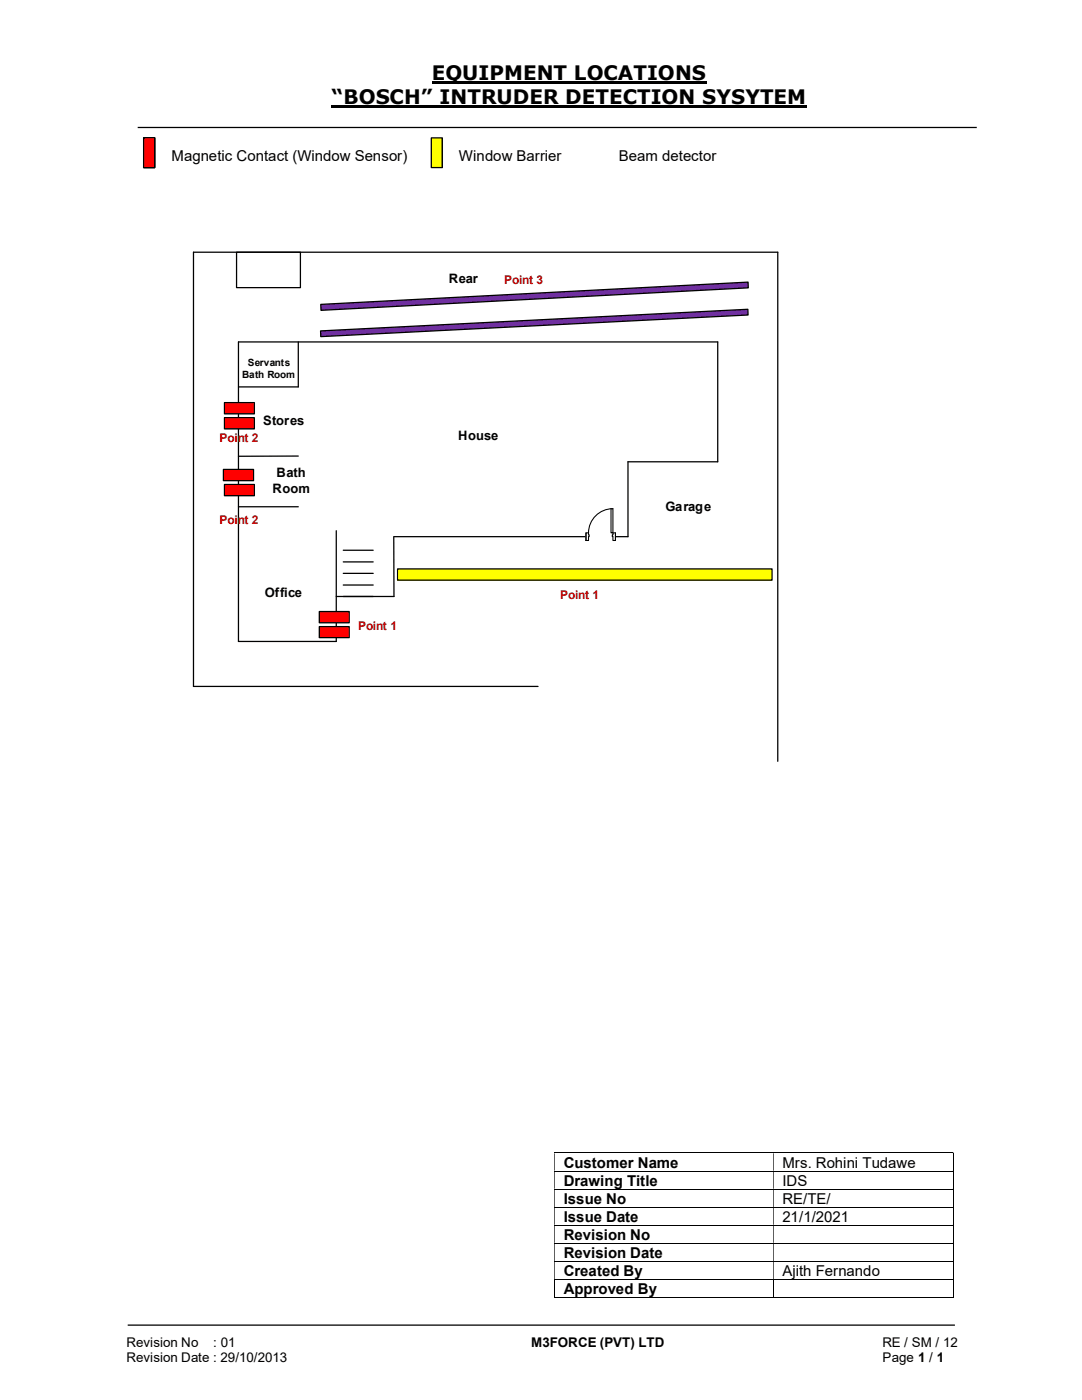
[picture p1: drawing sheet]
<svg xmlns="http://www.w3.org/2000/svg" width="216mm" height="279mm" viewBox="0 0 216 279" stroke-linecap="round" stroke-linejoin="round" font-family="sans-serif">
<path d="M86.1 16.5h54.9M66.2 21.3h94.8" fill="none" stroke="#000" stroke-width=".42"/>
<path d="M27.5 25.4h167.4M25.5 264.5h165" fill="none" stroke="#000" stroke-width=".25"/>
<g fill="none" stroke="#000" stroke-width=".2">
<path d="M110.6 230.1h79.5M110.6 233.7h79.5M110.6 237.3h79.5M190.2 230.2v3.4M190.2 233.8v3.4M190.2 237.4v3.5M110.6 240.9h79.5M110.6 244.5h79.5M110.6 248.1h79.5M110.6 251.8h79.5M110.6 255.3h79.5M110.6 259h43.7"/>
<path d="M110.7 255.4v3.6M154.3 255.4v3.6M154.4 259h35.7M190.2 241v3.4M190.2 244.6v3.4M190.2 248.2v3.5M190.2 251.8v3.5M190.2 255.4v3.6"/>
</g>
<g fill="#000">
<path d="M190.1 230h.2v.2h-.2zM110.6 230.2h.1v3.4h-.1zM154.3 230.2h.1v3.4h-.1z" fill-rule="evenodd"/>
<path d="M190.1 233.6h.2v.2h-.2zM110.6 233.8h.1v3.4h-.1zM154.3 233.8h.1v3.4h-.1z" fill-rule="evenodd"/>
<path d="M190.1 237.2h.2v.2h-.2zM110.6 237.4h.1v3.5h-.1zM154.3 237.4h.1v3.5h-.1z" fill-rule="evenodd"/>
<path d="M190.1 240.9h.2v.1h-.2zM110.6 241h.1v3.4h-.1zM154.3 241h.1v3.4h-.1z" fill-rule="evenodd"/>
<path d="M190.1 244.4h.2v.2h-.2zM110.6 244.6h.1v3.4h-.1zM154.3 244.6h.1v3.4h-.1z" fill-rule="evenodd"/>
<path d="M190.1 248h.2v.2h-.2zM110.6 248.2h.1v3.5h-.1zM154.3 248.2h.1v3.5h-.1z" fill-rule="evenodd"/>
<path d="M190.1 251.7h.2v.1h-.2zM110.6 251.8h.1v3.5h-.1zM154.3 251.8h.1v3.5h-.1z" fill-rule="evenodd"/>
</g>
<path d="M190.1 255.3h.2v.1h-.2zM190.1 258.9h.2v.1h-.2z" fill="#000"/>
<path d="M28.7 27.5h2.2v5.9h-2.2z" fill="#f00"/>
<path d="M28.7 27.5h2.2v5.9h-2.2z" fill="none" stroke="#000" stroke-width=".25"/>
<path d="M28.7 27.5h2.2v5.9h-2.2z" fill="#f00"/>
<path d="M28.7 27.5h2.2v5.9h-2.2z" fill="none" stroke="#000" stroke-width=".25"/>
<path d="M28.7 27.5h2.2v5.9h-2.2z" fill="#f00"/>
<path d="M28.7 27.5h2.2v5.9h-2.2z" fill="none" stroke="#000" stroke-width=".25"/>
<path d="M86.1 27.5h2.2v5.9h-2.2z" fill="#ff0"/>
<path d="M86.1 27.5h2.2v5.9h-2.2z" fill="none" stroke="#000" stroke-width=".25"/>
<path d="M47.2 50.3h12.7v7.1h-12.7z" fill="#fff"/>
<path d="M47.2 50.3h12.7v7.1h-12.7z" fill="none" stroke="#000" stroke-width=".25"/>
<path d="M79.3 113.5h74.8v2.3h-74.8z" fill-rule="evenodd" fill="#ff0"/>
<path d="M79.3 113.5h74.8v2.3h-74.8z" fill="none" stroke="#000" stroke-width=".25"/>
<path d="M64 60.7l85.3-4.4v1.1l-85.2 4.5z" fill-rule="evenodd" fill="#7030a0"/>
<path d="M59.5 68.2v9h-11.9M64 60.7l85.3-4.4v1.1l-85.2 4.5zM59.5 91l-11.9 .1M47.6 101.1h11.9M67.1 105.9v22.1h-19.5v-59.8h95.6v24h-17.9v14.9h-46.6M78.6 107.1v11.9h-11.5M107.4 137h-68.8v-86.7h116.6v101.6" fill="none" stroke="#000" stroke-width=".25"/>
<path d="M63.7 122h6v2.3h-6z" fill-rule="evenodd" fill="#f00"/>
<path d="M63.7 122h6v2.3h-6z" fill="none" stroke="#000" stroke-width=".25"/>
<path d="M63.7 125.1h6v2.2h-6z" fill-rule="evenodd" fill="#f00"/>
<path d="M63.7 125.1h6v2.2h-6z" fill="none" stroke="#000" stroke-width=".25"/>
<path d="M44.8 80.3h6v2.3h-6z" fill-rule="evenodd" fill="#f00"/>
<path d="M44.8 80.3h6v2.3h-6z" fill="none" stroke="#000" stroke-width=".25"/>
<path d="M44.8 83.4h6v2.2h-6z" fill-rule="evenodd" fill="#f00"/>
<path d="M44.8 83.4h6v2.2h-6z" fill="none" stroke="#000" stroke-width=".25"/>
<path d="M44.6 93.7h6v2.2h-6z" fill-rule="evenodd" fill="#f00"/>
<path d="M44.6 93.7h6v2.2h-6z" fill="none" stroke="#000" stroke-width=".25"/>
<path d="M44.8 96.7h6v2.2h-6z" fill-rule="evenodd" fill="#f00"/>
<path d="M44.8 96.7h6v2.2h-6z" fill="none" stroke="#000" stroke-width=".25"/>
<path d="M64 66l85.2-4.3 .1 1.2-85.3 4.3z" fill-rule="evenodd" fill="#7030a0"/>
<path d="M64 66l85.2-4.3 .1 1.2-85.3 4.3z" fill="none" stroke="#000" stroke-width=".25"/>
<path d="M116.9 106.3h5.9v1.6h-5.9z" fill="#fff"/>
<path d="M116.9 106.3h5.9v1.6h-5.9z" fill="none" stroke="#fff" stroke-width=".21"/>
<path d="M122.3 106.3v1.6h.5v-1.6zM116.9 106.3h.5v1.6h-.5z" fill-rule="evenodd" fill="#fff"/>
<path d="M117.4 106.7v-.4h-.5v1.6h.5v-.8M122.3 106.7v-.4h.5v1.6h-.5v-.8" fill="none" stroke="#000" stroke-width=".21"/>
<path d="M122.2 106.7v.4h.1v-.4zM117.4 106.7h.2v.4h-.2z" fill-rule="evenodd" fill="#fff"/>
<path d="M116.9 106.3v1.6M117.4 106.7h.2v.4h-.2M122.3 101.5a4.9 4.9 0 0 0-4.9 4.8M122.3 106.7h-.1v.4h.1M122.8 106.3v1.6" fill="none" stroke="#000" stroke-width=".21"/>
<path d="M121.9 101.5h.4v4.8h-.4z" fill-rule="evenodd" fill="#fff"/>
<path d="M121.9 101.5h.4v4.8h-.4z" fill="none" stroke="#000" stroke-width=".21"/>
<path d="M68.5 116.8h6M68.5 119h6M68.5 112.1h6M68.5 114.4h6M68.5 109.8h6" fill="none" stroke="#000" stroke-width=".25"/>
<g font-size="4">
<text x="86.1" y="16">EQUIPMENT LOCATIONS</text>
<text x="66.2" y="20.8">“BOSCH” INTRUDER DETECTION SYSYTEM</text>
</g>
<g font-size="3">
<text x="34.2" y="32.1">Magnetic Contact (Window Sensor)</text>
<text x="91.6" y="32.1">Window Barrier</text>
<text x="123.5" y="32.1">Beam detector</text>
<text x="112.5" y="233">Customer Name</text>
<text x="156.1" y="233">Mrs. Rohini Tudawe</text>
<text x="112.5" y="236.6">Drawing Title</text>
<text x="156.1" y="236.6">IDS</text>
<text x="112.5" y="240.2">Issue No</text>
<text x="112.5" y="243.8">Issue Date</text>
<text x="156.1" y="240.2">RE/TE/</text>
<text x="156.1" y="243.8">21/1/2021</text>
<text x="112.5" y="247.4">Revision No</text>
<text x="112.5" y="251">Revision Date</text>
<text x="112.5" y="254.6">Created By</text>
<text x="156.1" y="254.6">Ajith Fernando</text>
<text x="112.5" y="258.2">Approved By</text>
</g>
<g font-size="2.7">
<text x="25.2" y="268.8">Revision No</text>
<text x="42.6" y="268.8">: 01</text>
<text x="106" y="268.8">M3FORCE (PVT) LTD</text>
<text x="176.1" y="268.8">RE / SM / 12</text>
<text x="25.2" y="271.8">Revision Date : 29/10/2013</text>
<text x="176.1" y="271.8">Page 1 / 1</text>
</g>
<g font-size="2.6">
<text x="89.5" y="56.4">Rear</text>
<text x="52.5" y="84.8">Stores</text>
<text x="91.4" y="87.8">House</text>
<text x="55.2" y="95.2">Bath</text>
<text x="54.4" y="98.4">Room</text>
<text x="132.8" y="102">Garage</text>
<text x="52.9" y="119.2">Office</text>
</g>
<g font-size="2.4" fill="#c00000">
<text x="100.6" y="56.8">Point 3</text>
<text x="43.8" y="88.3">Point 2</text>
<text x="43.8" y="104.6">Point 2</text>
<text x="111.8" y="119.5">Point 1</text>
<text x="71.5" y="125.8">Point 1</text>
</g>
<g font-size="2">
<text x="48.3" y="75.4">Bath Room</text>
<text x="49.4" y="73">Servants</text>
</g>
</svg>
